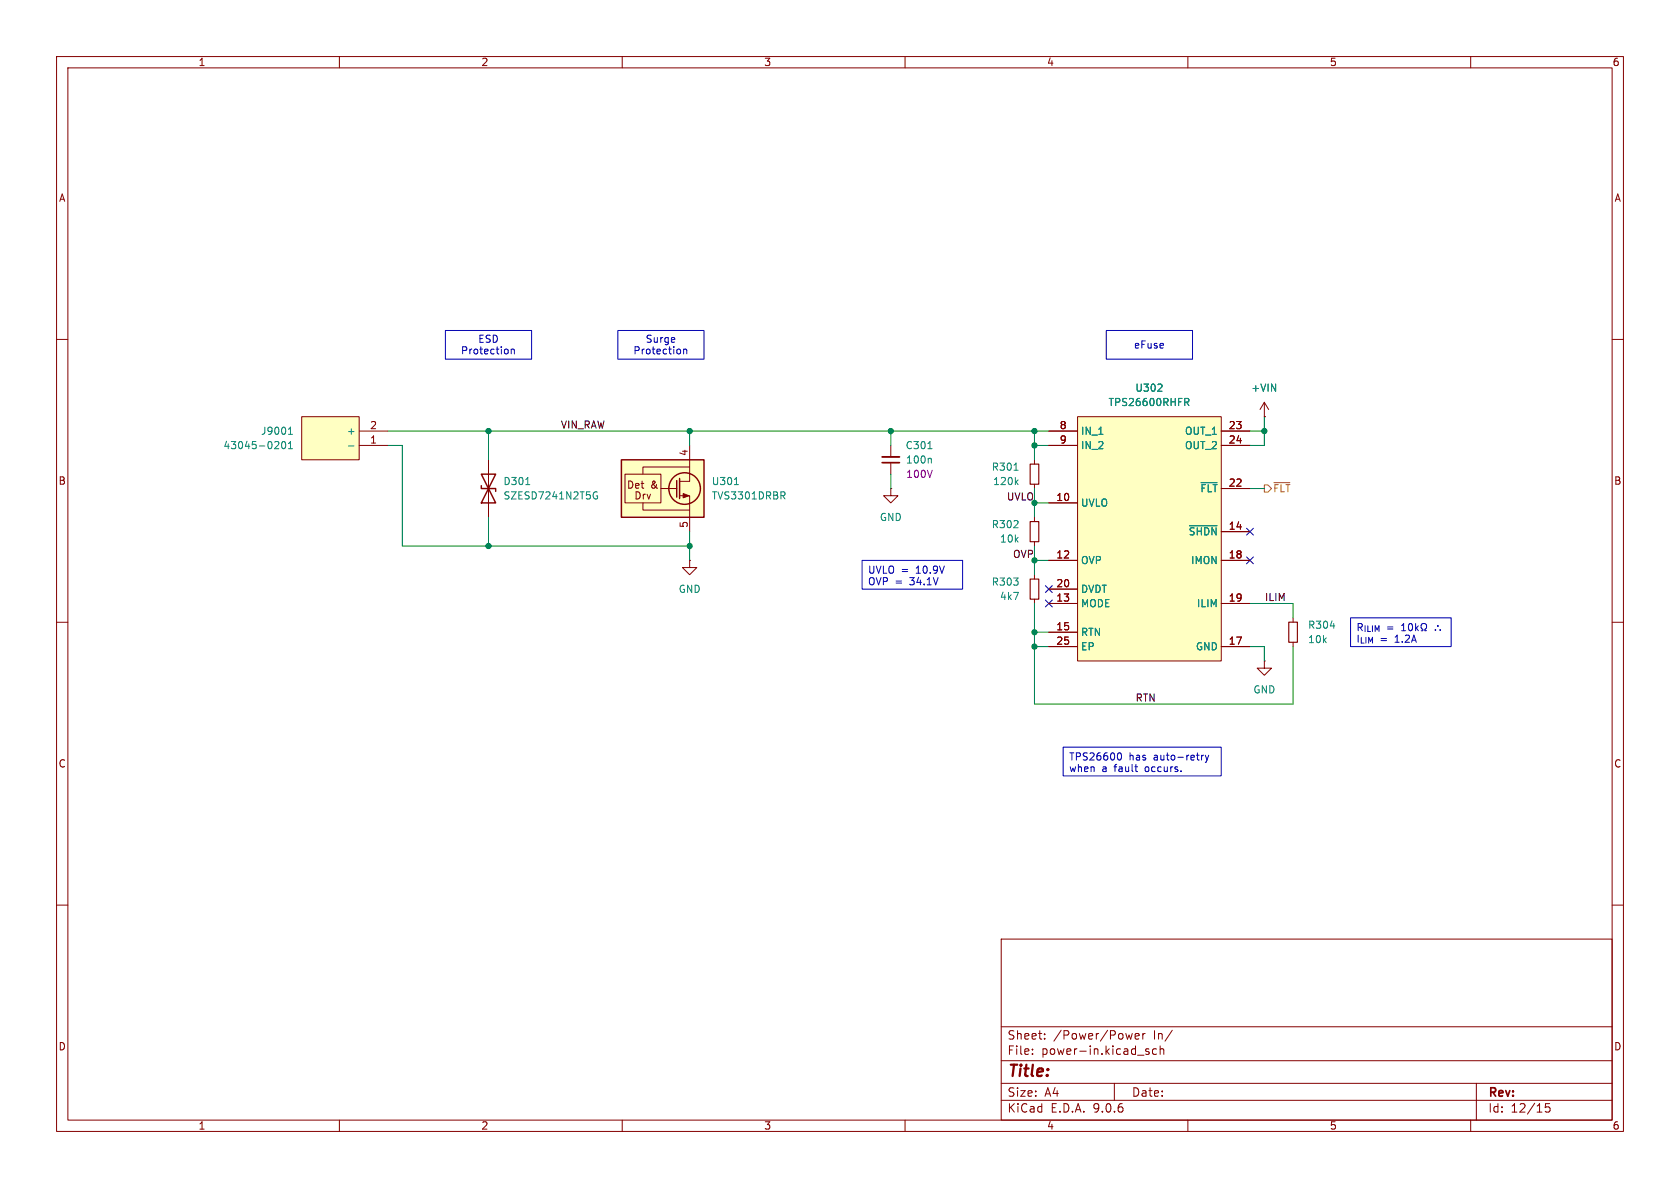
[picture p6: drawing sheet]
<svg xmlns="http://www.w3.org/2000/svg" width="297mm" height="210mm" viewBox="0 0 297 210" stroke-linecap="round" stroke-linejoin="round" font-family="sans-serif">
<path d="M0 0h297v210h-297z" fill="#fff" stroke="#fff" stroke-width=".18"/>
<g fill="none" stroke="#840000" stroke-width=".18">
<path d="M10 10h277v190h-277zM12 12h273v186h-273zM60 10v2M110 10v2M160 10v2M210 10v2M260 10v2M10 60h2M223.5 73.7h.1M223.5 71.1l-.7 1.3M223.5 71.1l.8 1.3M223.5 71.1v2.6"/>
<path d="M285 60h2M86.4 81.3v10.1M121.9 99.1v1.2h1.3l-1.3 1.3-1.3-1.3h1.3M121.9 99.1h.1M10 110h2M228.6 109.2v.8M228.6 113.5v.8M285 110h2M10 160h2M177 166h108v32h-108zM285 160h2M60 198v2"/>
<path d="M110 198v2M160 198v2M177 194.5h108M177 191.5h108M177 187.5h108M177 181.5h108M182.5 186.3v.1M182.5 185.5v.1M184.7 183.6v.1M184.7 182.8v.1M197 191.5v3M200.2 182.7l-.3 1"/>
<path d="M200.7 183.2l.7-.1-.1-.3-.4-.1-.2 .2v.7h.6M202 182.7v1M202.5 182.7l-.3 .1-.2 .2M202.5 185.7l.7 .4-.2 .3-.5-.1M203.1 185.5l-.4-.1-.2 .2M204.5 185.5l-.5-.1-.3 .3v.4l.2 .2h.6M205.1 185.5l.2-.1 .4 .1v.9M205.1 184.9v1.5M207.2 182.1l-1.2 2M210 198v2M260 198v2M261 191.5v6.5"/>
<path d="M274 195.1h-.8v.7l.2-.1h.5l.1 .3v.5l-.3 .1-.5-.1"/>
</g>
<path d="M227.8 110h1.6v3.5h-1.6z" fill="none" stroke="#840000" stroke-width=".2"/>
<path d="M92.9 85.7h.8M105.4 87.7h.2v.4h-.5l-.2-.2M105.6 87h-.5l-.2 .2M235.2 110.6h.8" fill="none" stroke="#008484" stroke-width=".18"/>
<path d="M85.1 83.8h2.5l-2.5 5.1h2.5zM85.1 85.9v.5h2.5v.5" fill="none" stroke="#840000" stroke-width=".25"/>
<path d="M190.5 73.7h25.4v43.1h-25.4z" fill="#ffffc2"/>
<g fill="none" stroke="#840000" stroke-width=".18">
<path d="M185.4 76.2h5.1M185.4 78.7h5.1M190.5 73.7h25.4v43.1h-25.4zM215.9 76.2h5.1M215.9 78.7h5.1M185.4 88.9h5.1M185.4 99.1h5.1M215.9 99.1h5.1M215.9 86.4h5.1M215.9 94h5.1M185.4 104.1h5.1M185.4 106.7h5.1"/>
<path d="M185.4 111.8h5.1M185.4 114.3h5.1M215.9 106.7h5.1M215.9 114.3h5.1"/>
</g>
<path d="M204.7 69.2h.7M205.4 68v.4M209.5 70.4h.4l.3 .3-.1 .3-.6 .1M209.8 71.1l.4 .6M210.3 92.9h4.9M212.3 85.3h2.9" fill="none" stroke="#008484" stroke-width=".18"/>
<path d="M109.9 81.3h14.6v10.1h-14.6z" fill="#ffffc2"/>
<g fill="none" stroke="#840000" stroke-width=".18">
<path d="M121.9 78.7v6.4h-1.8M157.5 78.7v2.1M110.5 83.8h6.3v5.1h-6.3zM113.7 88.9v1.3h8.2M116.8 86.4h2.8M120.1 87.6h1.8v6.4M121.9 82.6h-8.2v1.2M157.5 86.4v1.2h1.2l-1.2 1.3-1.3-1.3h1.3M157.5 86.4h.1M157.5 81.8v2M182.9 91.4v.8M182.9 95.8v.7"/>
<path d="M182.9 101.6v.8M182.9 105.9v.8M223.5 116.8v1.3h1.3l-1.3 1.3-1.3-1.3h1.3M223.5 116.8h.1"/>
</g>
<g fill="none" stroke="#840000" stroke-width=".25">
<path d="M109.9 81.3h14.6v10.1h-14.6zM119.6 85v2.9M120.1 84.6v3.5"/>
<circle cx="121" cy="86.4" r="2.79"/>
</g>
<path d="M120.8 87.2l1 .4-1 .4z" fill="#840000" stroke="#840000" stroke-width=".18"/>
<path d="M164 79.3h.8M129.8 85.7h.8M138.4 87.6l.4 .6M138.7 87l.1 .2-.1 .3M164.5 81l.1 .2v.7" fill="none" stroke="#008484" stroke-width=".18"/>
<path d="M156 81.8h3" fill="none" stroke="#840000" stroke-width=".3"/>
<path d="M156 80.8h3" fill="none" stroke="#840000" stroke-width=".33"/>
<path d="M182.1 92.2h1.5v3.6h-1.5zM182.1 102.4h1.5v3.5h-1.5z" fill="none" stroke="#840000" stroke-width=".2"/>
<path d="M53.3 73.7h10.2v7.6h-10.2z" fill="#ffffc2"/>
<g fill="none" stroke="#840000" stroke-width=".18">
<path d="M53.3 73.7h10.2v7.6h-10.2zM63.5 76.2h5.1M63.5 78.7h5.1M185.4 76.2h5.1M185.4 78.7h5.1M215.9 76.2h5.1M215.9 78.7h5.1M223.5 73.7h.1M182.9 81.3v.7M182.9 85.6v.8M185.4 88.9h5.1M185.4 99.1h5.1"/>
<path d="M215.9 99.1h5.1M215.9 86.4h5.1M215.9 94h5.1M185.4 104.1h5.1M185.4 106.7h5.1M185.4 111.8h5.1M185.4 114.3h5.1M215.9 106.7h5.1M215.9 114.3h5.1"/>
</g>
<g fill="none" stroke="#008484" stroke-width=".18">
<path d="M49.1 78l.2 .3-.1 .3-.7 .7h.8M49.9 78.2l.2-.2a.68 .68 0 0 1 .4 .7 .68 .68 0 0 1-.4 .6l-.2-.1-.1-.4zM51 76.8h.7M51 78.4l.4-.4v1.3M51 79.3h.7M51.1 75.8l.3-.3v1.3M61.6 78.8h1M204.7 69.2h.7M205.4 68v.4M209.5 70.4h.4l.3 .3-.1 .3-.6 .1M209.8 71.1l.4 .6M179.3 83.1h.7"/>
<path d="M179.6 85.2l.4 .5M180 84.8l-.5 .5M210.3 92.9h4.9M212.3 85.3h2.9"/>
</g>
<path d="M182.1 82h1.5v3.6h-1.5z" fill="none" stroke="#840000" stroke-width=".2"/>
<path d="M223.5 85.7h.7l.6 .7-.6 .6h-.7zM225.2 85.3h2.8" fill="none" stroke="#848400" stroke-width=".18"/>
<g fill="none" stroke="#008400" stroke-width=".18">
<path d="M68.6 78.7h2.5v17.8h50.8M68.6 76.2h116.8M86.4 76.2v5.1M121.9 76.2v2.5M157.5 76.2v2.5M182.9 76.2v5.1M182.9 78.7h2.5M221 76.2h2.5M223.5 73.7v5h-2.5M86.4 91.4v5.1M121.9 94v5.1M157.5 83.8v2.6"/>
<path d="M182.9 86.4v5M182.9 96.5v5.1M182.9 99.1h2.5M182.9 88.9h2.5M221 86.4h2.5M182.9 106.7v17.8h45.7v-10.2M182.9 111.8h2.5M182.9 114.3h2.5M221 114.3h2.5v2.5M221 106.7h7.6v2.5"/>
</g>
<path d="M220.4 98.5l1.2 1.2M220.4 93.4l1.2 1.2M221.6 98.5l-1.2 1.2M221.6 93.4l-1.2 1.2M184.8 106.1l1.2 1.2M184.8 103.5l1.2 1.2M186 106.1l-1.2 1.2M186 103.5l-1.2 1.2" fill="none" stroke="#000084" stroke-width=".18"/>
<g fill="none" stroke="#0000c2" stroke-width=".18">
<path d="M78.7 58.4h15.3v5.1h-15.3zM109.2 58.4h15.3v5.1h-15.3zM195.6 58.4h15.2v5.1h-15.2zM90.4 61.8l.2-.1 .3 .1v.8M90.4 61.7v.9M120.9 61.7v.9M120.9 61.8l.1-.1 .3 .1 .1 .8M152.4 99.1h17.8v5h-17.8zM238.8 109.2h17.7v5.1h-17.7zM247.8 111.5h.7M247.8 110.6l.3-.4v1.3M249.1 110.3l.2-.1a.68 .68 0 0 1 .4 .7 .68 .68 0 0 1-.4 .6l-.2-.1-.1-.4z"/>
<path d="M250.3 110.2v1.3M250.4 111l.3 .5M250.7 110.6l-.4 .5M251.2 111.5h.3v-.2a.54 .54 0 0 1-.2-.8 .54 .54 0 0 1 .7-.2 .58 .58 0 0 1-.1 1v.2h.3M188 132.1h27.9v5.1h-27.9zM197.7 133.1h.1a.68 .68 0 0 1 .5 .6 .68 .68 0 0 1-.5 .7l-.1-.1M200.6 135.6h.5M201 136.4h.1M212.4 133.5v.9M212.8 133.5l-.4 .3M213.1 133.5l.3 .9M213.4 134.4l-.3 .4"/>
<path d="M213.7 133.5l-.3 .9"/>
</g>
<g fill="#008400" stroke="#008400" stroke-width=".18">
<circle cx="182.9" cy="78.7" r=".46"/>
<circle cx="182.9" cy="76.2" r=".46"/>
<circle cx="182.9" cy="114.3" r=".46"/>
<circle cx="182.9" cy="111.8" r=".46"/>
<circle cx="223.5" cy="76.2" r=".46"/>
<circle cx="157.5" cy="76.2" r=".46"/>
<circle cx="86.4" cy="76.2" r=".46"/>
<circle cx="182.9" cy="99.1" r=".46"/>
<circle cx="86.4" cy="96.5" r=".46"/>
<circle cx="182.9" cy="88.9" r=".46"/>
<circle cx="121.9" cy="96.5" r=".46"/>
<circle cx="121.9" cy="76.2" r=".46"/>
</g>
<text font-size="2.8" fill="#840000" x="178" y="190.9">Title:</text>
<g font-size="2.1" fill="#840000">
<text x="178" y="184">Sheet:</text>
<text x="186.2" y="184">/Power/Power</text>
<text x="204" y="184">In/</text>
<text x="178" y="186.7">File:</text>
<text x="184.1" y="186.7">power-in.kicad_sch</text>
<text x="178" y="196.9">KiCad</text>
<text x="178" y="194.1">Size:</text>
<text x="184.7" y="194.1">A4</text>
<text x="185.7" y="196.9">E.D.A.</text>
<text x="193.3" y="196.9">9.0.6</text>
<text x="200" y="194.1">Date:</text>
<text x="263" y="194.3">Rev:</text>
<text x="263" y="196.9">Id:</text>
<text x="267.1" y="196.9">12/15</text>
</g>
<g font-size="1.8" fill="#840000">
<text x="35" y="11.9">1</text>
<text x="85" y="11.9">2</text>
<text x="135" y="11.9">3</text>
<text x="185" y="11.9">4</text>
<text x="235" y="11.9">5</text>
<text x="285" y="11.9">6</text>
<text x="10.3" y="35.9">A</text>
<text x="285.3" y="35.9">A</text>
<text x="65.3" y="75.9">2</text>
<text x="187.3" y="75.9">8</text>
<text x="217.1" y="75.9">23</text>
<text x="65.3" y="78.5">1</text>
<text x="121.7" y="80.7" transform="rotate(-90 121.7 80.7)">4</text>
<text x="187.3" y="78.5">9</text>
<text x="217.1" y="78.5">24</text>
<text x="10.3" y="85.9">B</text>
<text x="110.8" y="86.6">Det</text>
<text x="112.1" y="88.5">Drv</text>
<text x="115" y="86.6">&amp;</text>
<text x="186.6" y="88.6">10</text>
<text x="217.1" y="86.1">22</text>
<text x="285.3" y="85.9">B</text>
<text x="121.7" y="93.4" transform="rotate(-90 121.7 93.4)">5</text>
<text x="217.1" y="93.7">14</text>
<text x="186.6" y="98.8">12</text>
<text x="217.1" y="98.8">18</text>
<text x="186.6" y="103.9">20</text>
<text x="186.6" y="106.4">13</text>
<text x="217.1" y="106.4">19</text>
<text x="186.6" y="111.5">15</text>
<text x="186.6" y="114">25</text>
<text x="217.1" y="114">17</text>
<text x="10.3" y="135.9">C</text>
<text x="285.3" y="135.9">C</text>
<text x="10.3" y="185.9">D</text>
<text x="285.3" y="185.9">D</text>
<text x="35" y="199.9">1</text>
<text x="85" y="199.9">2</text>
<text x="135" y="199.9">3</text>
<text x="185" y="199.9">4</text>
<text x="235" y="199.9">5</text>
<text x="285" y="199.9">6</text>
</g>
<g font-size="1.8" fill="#0000c2">
<text x="81.4" y="62.8">Protection</text>
<text x="84.4" y="60.8">ESD</text>
<text x="111.9" y="62.8">Protection</text>
<text x="114" y="60.8">Surge</text>
<text x="200.4" y="61.8">eFuse</text>
<text x="153.4" y="101.7">UVLO =</text>
<text x="162" y="101.7">10.9V</text>
<text x="153.4" y="103.8">OVP =</text>
<text x="161" y="103.8">34.1V</text>
<text x="239.7" y="111.9">R_{ILIM}</text>
<text x="239.7" y="113.9">I_{LIM}</text>
<text x="244" y="113.9">=</text>
<text x="245.1" y="111.9">=</text>
<text x="246.7" y="113.9">1.2A</text>
<text x="253.9" y="111.9">þÿ&quot;4</text>
<text x="188.9" y="134.8">TPS26600</text>
<text x="188.9" y="136.8">when</text>
<text x="194.8" y="136.8">a</text>
<text x="197.1" y="136.8">fault</text>
<text x="199.6" y="134.8">has</text>
<text x="202.7" y="136.8">occurs.</text>
<text x="204.1" y="134.8">auto-retry</text>
</g>
<g font-size="1.8" fill="#008484">
<text x="195.9" y="72">TPS26600RHFR</text>
<text x="200.6" y="69.4">U302</text>
<text x="221.1" y="69.4">+VIN</text>
<text x="46.1" y="77.1">J9001</text>
<text x="61.2" y="77.1">+</text>
<text x="191" y="77.1">IN_1</text>
<text x="209.4" y="77.1">OUT_1</text>
<text x="39.4" y="79.6">43045-0201</text>
<text x="160" y="79.6">C301</text>
<text x="160.1" y="82.1">100n</text>
<text x="175.2" y="83.4">R301</text>
<text x="191" y="79.6">IN_2</text>
<text x="209.4" y="79.6">OUT_2</text>
<text x="88.9" y="86">D301</text>
<text x="88.9" y="88.5">SZESD7241N2T5G</text>
<text x="125.7" y="88.5">TVS3301DRBR</text>
<text x="125.7" y="86">U301</text>
<text x="175.5" y="86">120k</text>
<text x="191" y="89.8">UVLO</text>
<text x="212.1" y="87.2">~{FLT}</text>
<text x="155.4" y="92.3">GND</text>
<text x="175.2" y="93.6">R302</text>
<text x="210" y="94.8">~{SHDN}</text>
<text x="176.7" y="96.1">10k</text>
<text x="191" y="99.9">OVP</text>
<text x="210.5" y="99.9">IMON</text>
<text x="119.9" y="105">GND</text>
<text x="175.2" y="103.7">R303</text>
<text x="176.7" y="106.3">4k7</text>
<text x="191" y="105">DVDT</text>
<text x="191" y="107.5">MODE</text>
<text x="211.5" y="107.5">ILIM</text>
<text x="191" y="112.6">RTN</text>
<text x="231.1" y="111.4">R304</text>
<text x="231.1" y="113.9">10k</text>
<text x="191" y="115.2">EP</text>
<text x="211.3" y="115.2">GND</text>
<text x="221.5" y="122.8">GND</text>
</g>
<g font-size="1.8">
<text x="99.1" y="75.9">VIN_RAW</text>
<text x="177.9" y="88.6">UVLO</text>
<text x="179" y="98.7">OVP</text>
<text x="223.5" y="106.3">ILIM</text>
<text x="200.7" y="124.1">RTN</text>
</g>
<text font-size="1.8" fill="#840084" x="160.1" y="84.7">100V</text>
<text font-size="1.8" fill="#848400" x="225" y="87.2">~{FLT}</text>
</svg>
